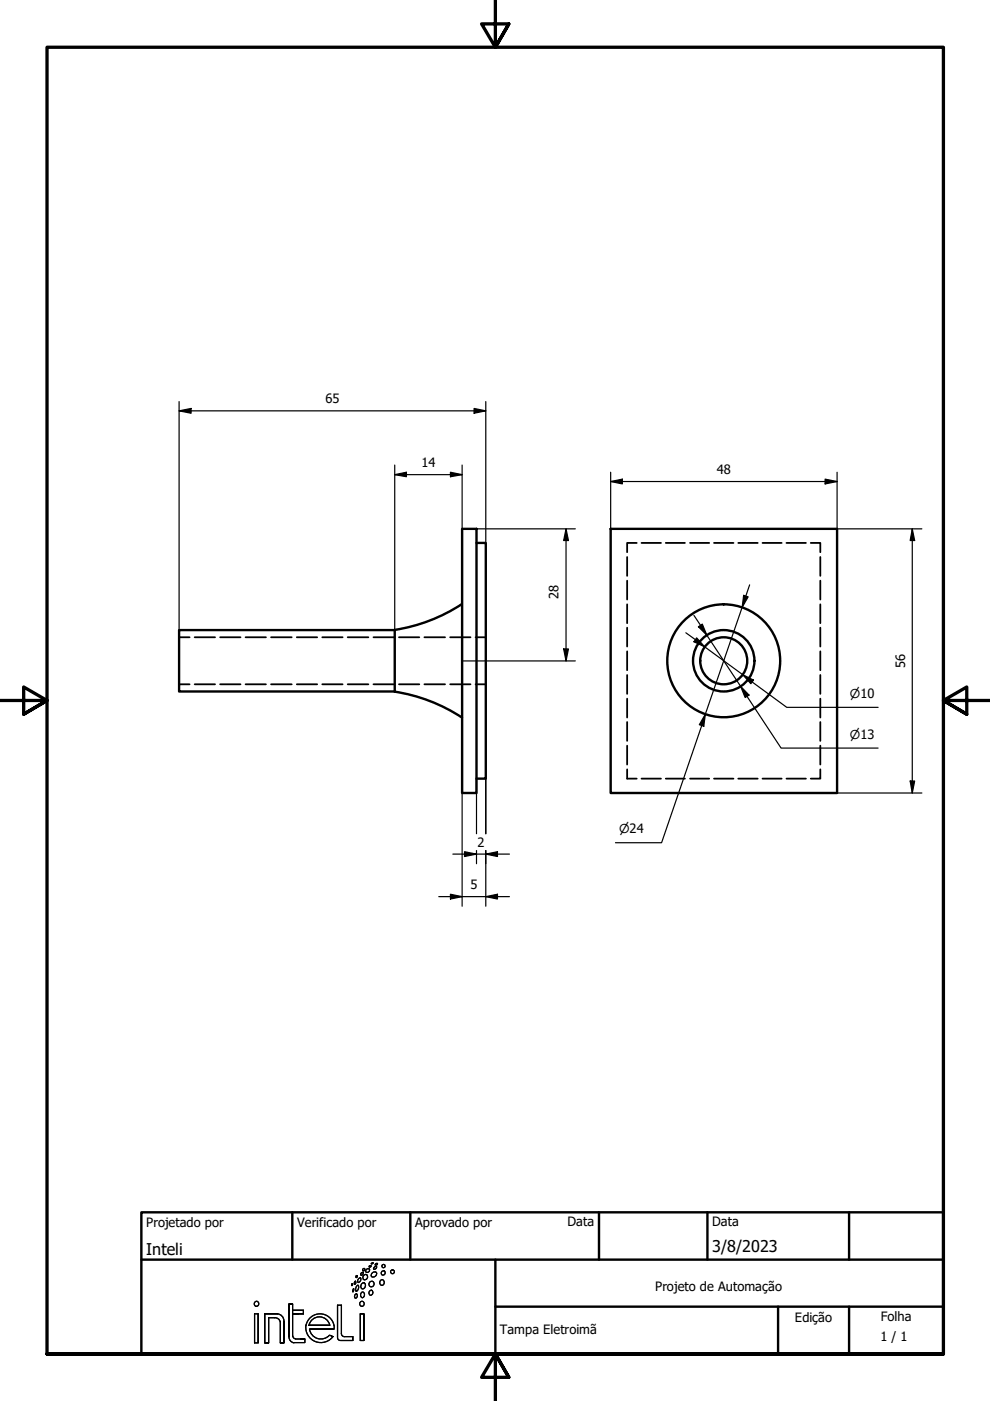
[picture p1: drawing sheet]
<svg xmlns="http://www.w3.org/2000/svg" width="210mm" height="297mm" viewBox="0 0 210 297" stroke-linecap="round" stroke-linejoin="round" font-family="sans-serif">
<!-- layer: Oculto (ISO) -->
<g fill="none" stroke="#000" stroke-width=".38">
<path d="M133 118.1v4M135 115.1h-2v2M136 115.1h4.1M141.2 115.1h4M146.3 115.1h4.1M151.4 115.1h4.1M156.5 115.1h4.2M161.7 115.1h4M166.8 115.1h4.1M171.9 115.1h2v2M173.9 118.1v4M38 135.1h2.2"/>
<path d="M41.3 135.1h4.3M46.7 135.1h4.3M52.1 135.1h4.3M57.5 135.1h4.3M62.9 135.1h4.3M68.3 135.1h4.3M73.7 135.1h4.4M79.2 135.1h4.3M84.6 135.1h4.3M90 135.1h4.4M95.4 135.1h4.4M100.8 135.1h2.2"/>
<path d="M133 123.1v4M133 128.1v4M133 133.1v4M133 138.1v4M173.9 123.1v4M173.9 128.1v4M173.9 133.1v4M173.9 138.1v4M38 145.1h2.2M41.3 145.1h4.3M46.7 145.1h4.3M52.1 145.1h4.3"/>
<path d="M57.5 145.1h4.3M62.9 145.1h4.3M68.3 145.1h4.3M73.7 145.1h4.4M79.2 145.1h4.3M84.6 145.1h4.3M90 145.1h4.4M95.4 145.1h4.4M100.8 145.1h2.2M133 143.1v4M133 148.1v4M133 153.1v4"/>
<path d="M133 158.1v4M173.9 143.1v4M173.9 148.1v4M173.9 153.1v4M173.9 158.1v4M133 163.1v2h2M136 165.1h4.1M141.2 165.1h4M146.3 165.1h4.1M151.4 165.1h4.1M156.5 165.1h4.2M161.7 165.1h4"/>
<path d="M166.8 165.1h4.1M173.9 163.1v2h-2"/>
</g>
<g fill="none" stroke="#000" stroke-width=".51">
<path d="M98 112.1h3v56h-3zM101 115.1h2v50h-2M129.5 112.1h48v56h-48zM38 133.6h45.7v13h-45.7zM98 128.1a36 36 0 0 1-14.4 5.5M83.6 146.6a36 36 0 0 1 14.4 5.5"/>
<circle cx="153.4" cy="140.1" r="6.5"/>
<circle cx="153.4" cy="140.1" r="12"/>
<circle cx="153.4" cy="140.1" r="5"/>
</g>
<!-- layer: Borda (ISO) -->
<path d="M105 0v10l-2.9-4.9h5.8l-2.9 4.9 2.9-4.9M0 148.5h10l-5-2.8v5.7l5-2.9-5 2.9M210 148.5h-10l5-2.8v5.7l-5-2.9 5 2.9M10 287.1v-277.1h190v277.1h-190h190M107.9 292l-2.9-4.9 2.9 4.9h-5.8l2.9-4.9v9.9" fill="none" stroke="#000" stroke-width=".7"/>
<!-- layer: Geometria de rascunho (ISO) -->
<g fill="none" stroke="#000" stroke-width=".25">
<path d="M54 278.6h.7M54.7 278.6v6.1h-.7h.7zM57 279.4v5.3h-.9h.9zM57 279.4h1.2M58.2 279.4a1.11 1.11 0 0 1 1.2 .9M58.8 278.6a1.49 1.49 0 0 1 1.4 1.5M58.9 278.6h-2.8h2.8M61.3 276.5v2.1v-2.1M62 276.5h-.7h.7M62 276.5v2.1h1.3h-1.3zM62 277.8h2.3h-2.3M62 278.6h2.3v-.8v.8z"/>
<path d="M71.6 276.7v6.9v-6.9h.8v6.1v-6.1zM74.6 272.2h.1l-.1 .4zM74.9 273.3l.1 .1-.2 .5zM75.3 271.7a.31 .31 0 0 1 .1 .3 .31 .31 0 0 1-.3 .3zM75.4 274.3a.41 .41 0 0 1 .3 .5 .41 .41 0 0 1-.5 .3v-.4zM75.6 270.5h.2l-.3 .4zM75.7 272.5h.2a.92 .92 0 0 1-.4 1.3 .91 .91 0 0 1 .2-1.3zM76.1 271.1l.2-.2a.47 .47 0 0 1 .1 .6 .47 .47 0 0 1-.6 .3zM76.7 272.2l.2-.2a.59 .59 0 0 1 .6 .8 .59 .59 0 0 1-.9 .3l-.1-.6zM76.7 274a.53 .53 0 0 1 .6 .6 .53 .53 0 0 1-.7 .4 .77 .77 0 0 1 .1-1zM76.9 269.1l.4-.1v.3l-.3 .1zM77.2 278.6v5.6v-5.6"/>
<path d="M77.2 278.6h-.8h.8M77.2 270.3l.3-.1a.55 .55 0 0 1 .4 .8 .55 .55 0 0 1-.9 .1v-.5zM77.7 269.1l.5-.1a.42 .42 0 0 1 0 .7 .42 .42 0 0 1-.7-.2zM78.3 268.5l.4-.1-.2 .2h-.2zM78.4 273.7l.1-.1a.49 .49 0 0 1 .5 .6 .49 .49 0 0 1-.7 .3l-.1-.5zM78.7 267.9l.4-.1-.2 .1zM79 269.8l.6-.1a.59 .59 0 0 1 0 .9 .59 .59 0 0 1-.9-.2zM79.4 268.6l.3-.1a.36 .36 0 0 1 0 .5 .36 .36 0 0 1-.5 0zM79.6 268.1l.4-.2-.1 .3h-.4zM80.8 271.4a.55 .55 0 0 1 .7 .6 .55 .55 0 0 1-.8 .4 .69 .69 0 0 1 .1-1zM54 284.7v-6.1v6.1M56.1 284.7v-6.1v6.1"/>
<path d="M59.4 284.7v-4.5v4.5M60.2 284.7h-.8h.8M60.2 280.1v4.6v-4.6M61.3 283.5a1.24 1.24 0 0 0 1 1.2M61.3 283.4v-4.8v4.8M62 283.3v-4.7v4.7M62.1 283.3l.2 .4 .3 .1M62.3 284.7h2.3v-.8h-.8h.8v.8zM62.6 283.9h1.2M64.8 281v.1M64.9 281.1a3.2 3.2 0 0 0 2 3.3 3.2 3.2 0 0 0 3.7-1M64.9 281a3 3 0 0 1 3-2.4 3 3 0 0 1 2.9 2.4"/>
<path d="M65.5 281h4.4zM65.6 281.8a2.44 2.44 0 0 0 1.7 2 2.44 2.44 0 0 0 2.6-.7M65.7 281.8h4.3h-4.3M69.9 281a2.25 2.25 0 0 0-2.2-1.8 2.25 2.25 0 0 0-2.2 1.8M70.6 283.4l-.8-.3 .8 .3M70.8 281.8h-.8h.8M70.8 281v.8M71.6 283.6a.6 .6 0 0 0 .6 .6M72.2 284.2h2.6h-2.6M72.4 282.8a.6 .6 0 0 0 .6 .6M74.8 284.2v-.8v.8M74.8 283.4h-1.8h1.8"/>
<path d="M76.4 284.2v-5.6v5.6M77.2 284.2h-.8h.8"/>
<circle cx="54.4" cy="276.5" r=".51"/>
<circle cx="76.7" cy="276.5" r=".51"/>
<circle cx="76.8" cy="270" r=".3"/>
<circle cx="78.8" cy="272.2" r=".57"/>
<circle cx="81.3" cy="269.9" r=".45"/>
<circle cx="81.3" cy="268.4" r=".35"/>
<circle cx="83.2" cy="269.6" r=".41"/>
</g>
<path d="M30 257h170v30.1h-170zM62 257v10.1M87 257v10.1M127 257v10.1M150 257v10.1M180 257v10.1M30 267.1h170M105 277h95M105 267.1v20M165 277v10.1M180 277v10.1" fill="none" stroke="#000" stroke-width=".51"/>
<g fill="none" stroke="#000" stroke-width=".25">
<path d="M38 87.1l2.5-.5v1zM38 87.1h65M38 85.1v48.5M83.7 98.6v35M98 98.6v13.5M100.5 86.6l2.5 .5-2.5 .5zM103 85.1v30M83.7 100.6l2.5-.5v1zM83.7 100.6h14.3M95.5 100.1l2.5 .5-2.5 .5zM101 112.1h21M120 112.1l.5 2.5h-1z"/>
<path d="M120 112.1v28M129.5 102.1l2.5-.5v1zM129.5 102.1h48M129.5 100.1v12M174.9 101.6l2.6 .5-2.6 .5zM177.5 100.1v12h18M193.4 112.1l.5 2.5h-.9zM193.4 112.1v56M119.5 137.6h1l-.5 2.5zM145.4 134.2l21.4 15.8h19.4M147.1 130.5l18.5 28.1h20.6M147.7 135.2l1.7 1.9-2.3-1z"/>
<path d="M148.1 132.9l.8-.6 1 2.4zM157.7 126.2l.9 .3-1.2 2.3zM158.9 124l-18.6 54.7h-9.8M98 140.1h24M149.5 151.4l-.3 2.6-.9-.3zM157 145.5l1.8 1.9-.8 .5zM157.5 143.1l2.3 1.1-.6 .8zM98 168.1v24M101 165.1v11.7M103 165.1v11.7M177.5 168.1h18M193 165.6h.9l-.5 2.5z"/>
<path d="M93 190.1h15M95.5 189.6l2.5 .5-2.5 .5zM96 181.1h12M98.5 180.6l2.5 .5-2.5 .5zM101 180.3v2.8M103 190.1l2.5-.5v1zM103 181.1l2.5-.5v1zM103 180.3v11.8"/>
</g>
<g fill="#000">
<path d="M38 87.1l2.5-.5v1z" fill-rule="evenodd"/>
<path d="M100.5 86.6l2.5 .5-2.5 .5z" fill-rule="evenodd"/>
<path d="M83.7 100.6l2.5-.5v1z" fill-rule="evenodd"/>
<path d="M95.5 100.1l2.5 .5-2.5 .5z" fill-rule="evenodd"/>
<path d="M120 112.1l.5 2.5h-1z" fill-rule="evenodd"/>
<path d="M129.5 102.1l2.5-.5v1z" fill-rule="evenodd"/>
<path d="M174.9 101.6l2.6 .5-2.6 .5z" fill-rule="evenodd"/>
<path d="M193.4 112.1l.5 2.5h-.9z" fill-rule="evenodd"/>
<path d="M119.5 137.6h1l-.5 2.5z" fill-rule="evenodd"/>
<path d="M147.7 135.2l1.7 1.9-2.3-1z" fill-rule="evenodd"/>
<path d="M148.1 132.9l.8-.6 1 2.4z" fill-rule="evenodd"/>
<path d="M157.7 126.2l.9 .3-1.2 2.3z" fill-rule="evenodd"/>
<path d="M149.5 151.4l-.3 2.6-.9-.3z" fill-rule="evenodd"/>
<path d="M157 145.5l1.8 1.9-.8 .5z" fill-rule="evenodd"/>
<path d="M157.5 143.1l2.3 1.1-.6 .8z" fill-rule="evenodd"/>
<path d="M193 165.6h.9l-.5 2.5z" fill-rule="evenodd"/>
<path d="M95.5 189.6l2.5 .5-2.5 .5z" fill-rule="evenodd"/>
<path d="M98.5 180.6l2.5 .5-2.5 .5z" fill-rule="evenodd"/>
<path d="M103 190.1l2.5-.5v1z" fill-rule="evenodd"/>
<path d="M103 181.1l2.5-.5v1z" fill-rule="evenodd"/>
</g>
<g font-size="3.4">
<text x="31" y="266">Inteli</text>
<text x="151" y="265.5">3/8/2023</text>
</g>
<g font-size="2.7">
<text x="69" y="85.5">65</text>
<text x="89.3" y="99.1">14</text>
<text x="152" y="100.6">48</text>
<text x="118.4" y="126.9" transform="rotate(-90 118.4 126.9)">28</text>
<text x="191.9" y="141.6" transform="rotate(-90 191.9 141.6)">56</text>
<text x="101.2" y="179.6">2</text>
<text x="99.8" y="188.5">5</text>
<text x="31" y="260.1">Projetado por</text>
<text x="63" y="260.1">Verificado por</text>
<text x="88" y="260.1">Aprovado por</text>
<text x="120.3" y="260">Data</text>
<text x="151" y="260">Data</text>
<text x="138.9" y="273.8">Projeto de Automação</text>
<text x="168.5" y="280.2">Edição</text>
<text x="186.8" y="280.1">Folha</text>
<text x="106" y="282.9">Tampa Eletroimã</text>
<text x="186.7" y="284.3">1 / 1</text>
</g>
<g font-size="2.6">
<text x="180.2" y="147.9">⌀10</text>
<text x="180.2" y="156.6">⌀13</text>
<text x="131.3" y="176.7">⌀24</text>
</g>
</svg>
